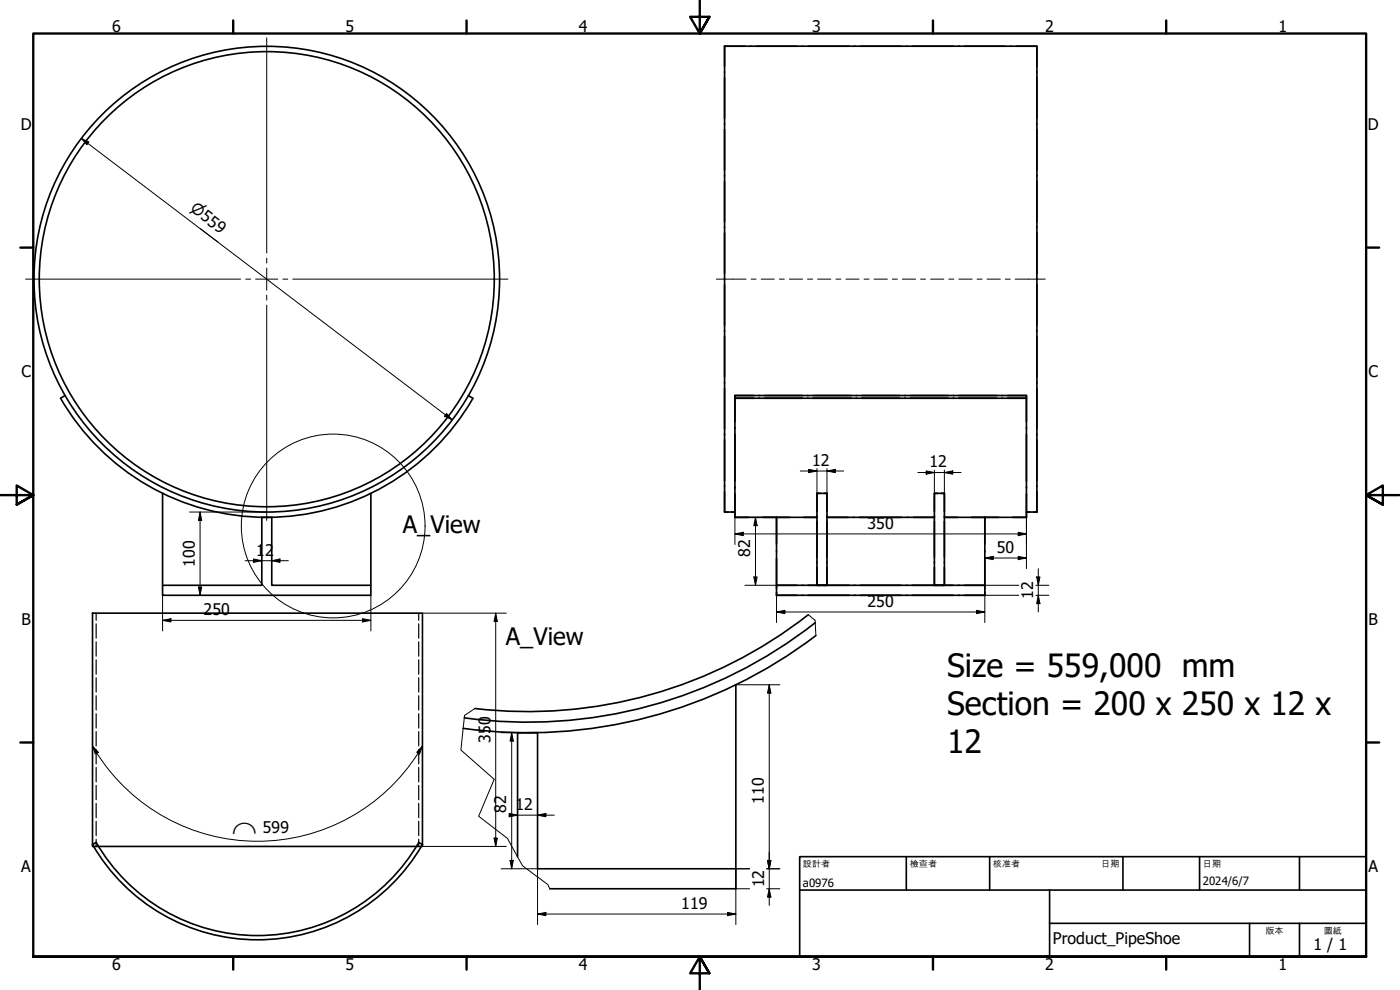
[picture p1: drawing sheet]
<svg xmlns="http://www.w3.org/2000/svg" width="420mm" height="297mm" viewBox="0 0 420 297" stroke-linecap="round" stroke-linejoin="round" font-family="sans-serif">
<g fill="none" stroke="#000" stroke-width=".49">
<path d="M217.5 13.9h93.7v139.7M217.5 13.9v139.7h3.1M217.5 13.9h6.1M225.1 13.9h.3M226.9 13.9h12.3M240.7 13.9h.3M242.5 13.9h12.3M256.4 13.9h.2M258.2 13.9h12.3M272 13.9h.2M273.8 13.9h12.3M287.6 13.9h.3"/>
<path d="M289.4 13.9h12.3M303.2 13.9h.3M305 13.9h6.2v6.1M311.2 21.5v.3M311.2 23.3v12.2M311.2 37v.3M311.2 38.8v12.2M311.2 52.6v.2M311.2 54.4v12.2M311.2 68.1v.2M311.2 69.9v12.2M311.2 83.6v.3"/>
<path d="M311.2 85.4v12.2M311.2 99.2v.2M19.5 118.7l-1.3 .8a71.5 71.5 0 0 0 123.7 0l-1.4-.8M220.6 118.7v36.5M220.6 118.7h87.4v.8h-5.7M220.6 119.2v7.3M220.6 118.7v.3M220.6 118.7h5.7M226.3 119.5h-5.7h87.4v35.7M227.7 119.5h.3M227.7 118.7h.3M229.4 119.5h11.5"/>
<path d="M229.4 118.7h11.5M242.3 119.5h.3M242.3 118.7h.3M244 119.5h11.5M244 118.7h11.5M256.9 119.5h.2M256.9 118.7h.2M258.6 119.5h11.5M258.6 118.7h11.5M271.5 119.5h.2M271.5 118.7h.2M273.2 119.5h11.4"/>
<path d="M273.2 118.7h11.4M286.1 119.5h.2M286.1 118.7h.2M287.7 119.5h11.5M287.7 118.7h11.5M300.6 119.5h.3M300.6 118.7h.3M302.3 118.7h5.7v.3M308 119.2v7.3M311.2 100.9v12.2M311.2 114.7v.2M311.2 116.5v12.2"/>
<path d="M220.6 128.3v.3M220.6 130.3v14.1M308 128.3v.3M308 130.3v14.1M311.2 130.2v.3M311.2 132v12.2M48.8 148v27.6M78.6 155.2h.1M81.6 155.2h.1M111.3 148v27.6M220.6 155.2h24.6M220.6 146.1v.3"/>
<path d="M220.6 148.2v7M245.2 148h3v27.6h-3zM245.2 154.8v.2M245.2 156.4v10.9M246.2 148h-1v5.5M247.2 148h1M248.2 155.2h32.2M248.2 148v5.5M248.2 154.8v.2M248.2 156.4v10.9M280.4 148h3v27.6h-3zM280.4 154.8v.2"/>
<path d="M280.4 156.4v10.9M281.4 148h-1v5.5M282.4 148h1M283.4 155.2h24.6M283.4 148v5.5M283.4 154.8v.2M283.4 156.4v10.9M308 153.6h3.2M308 146.1v.3M308 148.2v7M311.2 145.7v.3M311.2 147.5v6.1"/>
<path d="M48.8 175.6h29.8v-20.4h3v20.4h29.7v3h-62.5zM233 163.2v-8v23.4M233 167.6v9M233 165.2v.4M233 177.6v1M233 178.6h6.2M240.7 175.6h.3M240.7 178.6h.3M242.5 175.6h12.3M242.5 178.6h12.3M245.2 168.6v.2M245.2 170.2v5.4"/>
<path d="M248.2 170.2v5.4h-1M248.2 168.6v.2M256.4 175.6h.2M256.4 178.6h.2M258.2 175.6h12.3M258.2 178.6h12.3M272 175.6h.2M272 178.6h.2M273.8 175.6h12.3M273.8 178.6h12.3M280.4 168.6v.2M280.4 170.2v5.4"/>
<path d="M283.4 170.2v5.4h-1M283.4 168.6v.2M287.6 175.6h.3M287.6 178.6h.3M289.4 175.6h6.2v3h-62.6M295.6 163.2v-8v20.4h-62.6h6.2M295.6 165.2v.4M295.6 167.6v9M295.6 177.6v1h-6.2M27.8 184h99v70h-99zM242.6 184.4a136.6 136.6 0 0 1-100.1 28.2M244.7 186.8a139.8 139.8 0 0 1-105.3 28.6"/>
<path d="M244.8 190.7a142.9 142.9 0 0 1-105.8 27.8M155.3 219.8v.1M161.3 219.8v.1M220.8 205.5v55.2M27.8 253.4l1.1-.6a55.9 55.9 0 0 0 96.8 0l1.1 .6a57.2 57.2 0 0 1-99 0zM155.3 257.1v-37.2h6v40.8h59.5v6h-55.8"/>
<circle cx="80.1" cy="83.8" r="68.3"/>
<circle cx="80.1" cy="83.8" r="69.9"/>
</g>
<g fill="none" stroke="#000" stroke-width=".35">
<path d="M28.9 184v2.1M28.9 187.2v4.3M28.9 192.6v4.3M28.9 198v4.3M125.7 184v2.1M125.7 187.2v4.3M125.7 192.6v4.3M125.7 198v4.3M28.9 203.3v4.3M28.9 208.7v4.3M28.9 214.1v4.3M28.9 219.5v4.3"/>
<path d="M125.7 203.3v4.3M125.7 208.7v4.3M125.7 214.1v4.3M125.7 219.5v4.3M28.9 224.9v4.3M28.9 230.3v4.3M28.9 235.7v4.3M125.7 224.9v4.3M125.7 230.3v4.3M125.7 235.7v4.3M28.9 241.1v4.3M28.9 246.4v4.3"/>
<path d="M28.9 251.8v2.2M125.7 241.1v4.3M125.7 246.4v4.3M125.7 251.8v2.2"/>
</g>
<path d="M242.6 184.4l2 1.7 .3 4.6M142.5 212.6l-3.1 2.1-1.1 10.3 10 8.8-4.6 11.1 8.6 6.7 4.5 8.2 7.6 5.6 .6 1.3" fill="none" stroke="#000" stroke-width=".3"/>
<circle cx="100" cy="157.8" r="27.6" fill="none" stroke="#000" stroke-width=".3"/>
<g fill="none" stroke="#000" stroke-width=".71">
<path d="M70 6.1v4M140 6.1v4M210 0v10.1l-2.9-5.1h5.8l-2.9 5.1 2.9-5.1M280 6.1v4M350 6.1v4M6.1 74.3h3.9M410 74.3h3.9M0 148.6h10l-5-2.9v5.7l5-2.8-5 2.8M420 148.6h-10l5-2.9v5.7l-5-2.8 5 2.8M6.1 222.8h3.9M410 222.8h3.9M10 287.1v-277h400v277h-400h400"/>
<path d="M70 287.1v3.8M140 287.1v3.8M212.9 292l-2.9-4.9 2.9 4.9h-5.8l2.9-4.9v9.9M280 287.1v3.8M350 287.1v3.8"/>
</g>
<path d="M240 257h170v30.1h-170zM272 257v10.1M297 257v10.1M337 257v10.1M360 257v10.1M390 257v10.1M240 267.1h170M315 277h95M315 267.1v20M375 277v10.1M390 277v10.1" fill="none" stroke="#000" stroke-width=".49"/>
<g fill="none" stroke="#000" stroke-width=".3">
<path d="M24.4 41.5l2.3 1.1-.6 .8zM24.4 41.5l111.3 84.5M134 124.1l1.7 1.9-2.3-1.1zM56.9 153.6h23M60 153.6l.5 2.5h-1zM60 153.6v25M220.6 155.2v8.2M223.6 155.2h9.4M226.7 155.2l.5 2.5h-1zM226.7 155.2v20.4M240.2 141.3h13M242.7 140.8l2.5 .5-2.5 .5z"/>
<path d="M245.2 140.6v7.4M248.2 141.3l2.5-.5v1zM248.2 140.6v7.4M275.4 141.8h13M278 141.3l2.4 .5-2.4 .5zM280.4 141v7M283.4 141.8l2.5-.5v1zM283.4 141v7M305.6 159.7l2.4 .5-2.4 .5zM308 155.2v15.4M48.8 178.6v10.7M59.5 176.1h1l-.5 2.5z"/>
<path d="M73.6 168.2h12.9M76.1 167.7l2.5 .5-2.5 .5zM81.6 168.2l2.4-.5v1zM111.3 178.6v10.7M220.6 160.2l2.5-.5v1zM220.6 160.2h87.4M223.6 175.6h9.4M226.2 173.1h1l-.5 2.5zM233 178.6v8.2M295.6 167.4l2.5-.5v1zM295.6 175.6h10.2M295.6 167.4h12.4"/>
<path d="M305.6 166.9l2.4 .5-2.4 .5zM305.8 178.6h-10.2v8.2M310.9 175.6h3.9M310.9 178.6h3.9M311.1 173.1h1l-.5 2.5zM311.6 178.6l.5 2.5h-1zM311.6 170.6v13M48.8 186.1l2.5-.5v1zM48.8 186.1h62.5M108.8 185.6l2.5 .5-2.5 .5zM126.8 184h25.1M148.8 184l.5 2.5h-1z"/>
<path d="M148.8 184v70M233 183.6l2.5-.5v1zM233 183.6h62.6M293.1 183.1l2.5 .5-2.5 .5zM150.4 219.9h10.9M153.6 219.9l.5 2.5h-1zM153.6 219.9v40.8M220.8 205.5h13.2M230.9 205.5l.5 2.5h-1.1zM230.9 205.5v66.2M27.8 223.8l1.7 1.9-.9 .5zM27.8 223.8a57.2 57.2 0 0 0 97.7 2.2"/>
<path d="M27.8 220.7v32.7M126.8 223.8l-.9 2.4-.8-.5zM126.8 223.8l-1.3 2.2M126.8 220.7v32.7M126.8 254h25.1M148.3 251.5h1l-.5 2.5zM152.8 244.6h13.5M152.8 244.1l2.5 .5-2.5 .5zM153.1 258.2h1l-.5 2.5zM161.3 244.6l2.5-.5v1zM230.3 258.2h1.1l-.5 2.5zM150.4 260.7h10.9v16.7"/>
<path d="M161.3 274.2l2.5-.4v.9zM161.3 274.2h59.5M218.3 273.8l2.5 .4-2.5 .5zM220.8 266.7h4.2M225 260.7h-4.2v16.7M230.1 260.7h3.9M230.1 266.7h3.9M230.9 266.7l.5 2.5h-1.1z"/>
</g>
<g fill="#000">
<path d="M24.4 41.5l2.3 1.1-.6 .8zM134 124.1l1.7 1.9-2.3-1.1zM60 153.6l.5 2.5h-1zM220.6 160.2l2.5-.5v1zM226.7 155.2l.5 2.5h-1zM242.7 140.8l2.5 .5-2.5 .5zM248.2 141.3l2.5-.5v1zM278 141.3l2.4 .5-2.4 .5zM283.4 141.8l2.5-.5v1zM59.5 176.1h1l-.5 2.5zM76.1 167.7l2.5 .5-2.5 .5zM81.6 168.2l2.4-.5v1z"/>
<path d="M226.2 173.1h1l-.5 2.5zM295.6 167.4l2.5-.5v1zM305.6 159.7l2.4 .5-2.4 .5zM305.6 166.9l2.4 .5-2.4 .5zM311.1 173.1h1l-.5 2.5zM48.8 186.1l2.5-.5v1zM108.8 185.6l2.5 .5-2.5 .5zM148.8 184l.5 2.5h-1zM233 183.6l2.5-.5v1zM293.1 183.1l2.5 .5-2.5 .5zM311.6 178.6l.5 2.5h-1zM230.9 205.5l.5 2.5h-1.1z"/>
<path d="M27.8 223.8l1.7 1.9-.9 .5zM126.8 223.8l-.9 2.4-.8-.5zM153.6 219.9l.5 2.5h-1zM148.3 251.5h1l-.5 2.5zM152.8 244.1l2.5 .5-2.5 .5zM153.1 258.2h1l-.5 2.5zM161.3 244.6l2.5-.5v1zM230.3 258.2h1.1l-.5 2.5zM161.3 274.2l2.5-.4v.9zM218.3 273.8l2.5 .4-2.5 .5zM230.9 266.7l.5 2.5h-1.1z"/>
</g>
<path d="M80 11.4v64.5M80 77.4v1.5M7.7 83.7h64.5M73.7 83.7h1.5M76.7 83.7h6.7M80 80.4v6.7M80 88.6v1.5M80 91.6v64.5M84.9 83.7h1.5M87.9 83.7h64.5" fill="none" stroke="#000" stroke-width=".3"/>
<g fill="none" stroke="#000" stroke-width=".3">
<path d="M214.9 83.7h9M225.4 83.7h1.5M228.4 83.7h4M233.9 83.7h1.5M236.9 83.7h4M242.4 83.7h1.5M245.4 83.7h3.9M250.9 83.7h1.4M253.9 83.7h3.9M259.3 83.7h1.5M262.3 83.7h4M267.8 83.7h1.5"/>
<path d="M270.8 83.7h4M276.3 83.7h1.5M279.3 83.7h3.9M284.8 83.7h1.4M287.8 83.7h3.9M293.2 83.7h1.5M296.2 83.7h4M301.7 83.7h1.5M304.7 83.7h9"/>
</g>
<g font-size="9.6">
<text x="284.2" y="203">Size = 559,000 mm</text>
<text x="284.2" y="214.5">Section = 200 x 250 x 12 x</text>
<text x="284.2" y="226">12</text>
</g>
<g font-size="7.2">
<text x="120.9" y="159.9">A_View</text>
<text x="151.8" y="193.6">A_View</text>
</g>
<g font-size="4.8">
<text x="33.7" y="9.6">6</text>
<text x="103.7" y="9.6">5</text>
<text x="173.7" y="9.6">4</text>
<text x="243.7" y="9.6">3</text>
<text x="313.7" y="9.6">2</text>
<text x="383.7" y="9.6">1</text>
<text x="6.2" y="38.9">D</text>
<text x="410.5" y="38.9">D</text>
<text x="6.4" y="113.2">C</text>
<text x="410.7" y="113.2">C</text>
<text x="243.7" y="139.8">12</text>
<text x="278.9" y="140.3">12</text>
<text x="260.4" y="158.6">350</text>
<text x="76.9" y="166.7">1</text>
<text x="79.6" y="166.7">2</text>
<text x="225.1" y="167.1" transform="rotate(-90 225.1 167.1)">82</text>
<text x="299.2" y="165.8">50</text>
<text x="58.5" y="170.1" transform="rotate(-90 58.5 170.1)">100</text>
<text x="310.1" y="179.7" transform="rotate(-90 310.1 179.7)">12</text>
<text x="61.1" y="184.5">250</text>
<text x="260.4" y="182">250</text>
<text x="6.4" y="187.4">B</text>
<text x="410.7" y="187.4">B</text>
<text x="147.2" y="222.9" transform="rotate(-90 147.2 222.9)">350</text>
<text x="151.9" y="243.9" transform="rotate(-90 151.9 243.9)">82</text>
<text x="154.7" y="243">12</text>
<text x="229.2" y="241.2" transform="rotate(-90 229.2 241.2)">110</text>
<text x="78.9" y="250" transform="rotate(-1 78.9 250)">599</text>
<text x="6.4" y="261.7">A</text>
<text x="410.7" y="261.7">A</text>
<text x="229.3" y="266.3" transform="rotate(-90 229.3 266.3)">12</text>
<text x="204.5" y="272.7">119</text>
<text x="316" y="283.4">Product_PipeShoe</text>
<text x="394.2" y="285">1 / 1</text>
<text x="33.7" y="290.9">6</text>
<text x="103.7" y="290.9">5</text>
<text x="173.7" y="290.9">4</text>
<text x="243.7" y="290.9">3</text>
<text x="313.7" y="290.9">2</text>
<text x="383.7" y="290.9">1</text>
</g>
<g font-size="4.6">
<text x="56.8" y="63.1" transform="rotate(37 56.8 63.1)">⌀559</text>
<text x="69.7" y="250.2" transform="rotate(-1 69.7 250.2)">⌒</text>
</g>
<g font-size="3.4">
<text x="241" y="266">a0976</text>
<text x="361" y="265.5">2024/6/7</text>
</g>
<g font-size="2.7">
<text x="241" y="260.1">設計者</text>
<text x="273" y="260.1">檢查者</text>
<text x="298" y="260.1">核准者</text>
<text x="330.5" y="260.1">日期</text>
<text x="361" y="260.1">日期</text>
<text x="379.8" y="280.1">版本</text>
<text x="397.3" y="280.1">圖紙</text>
</g>
</svg>
